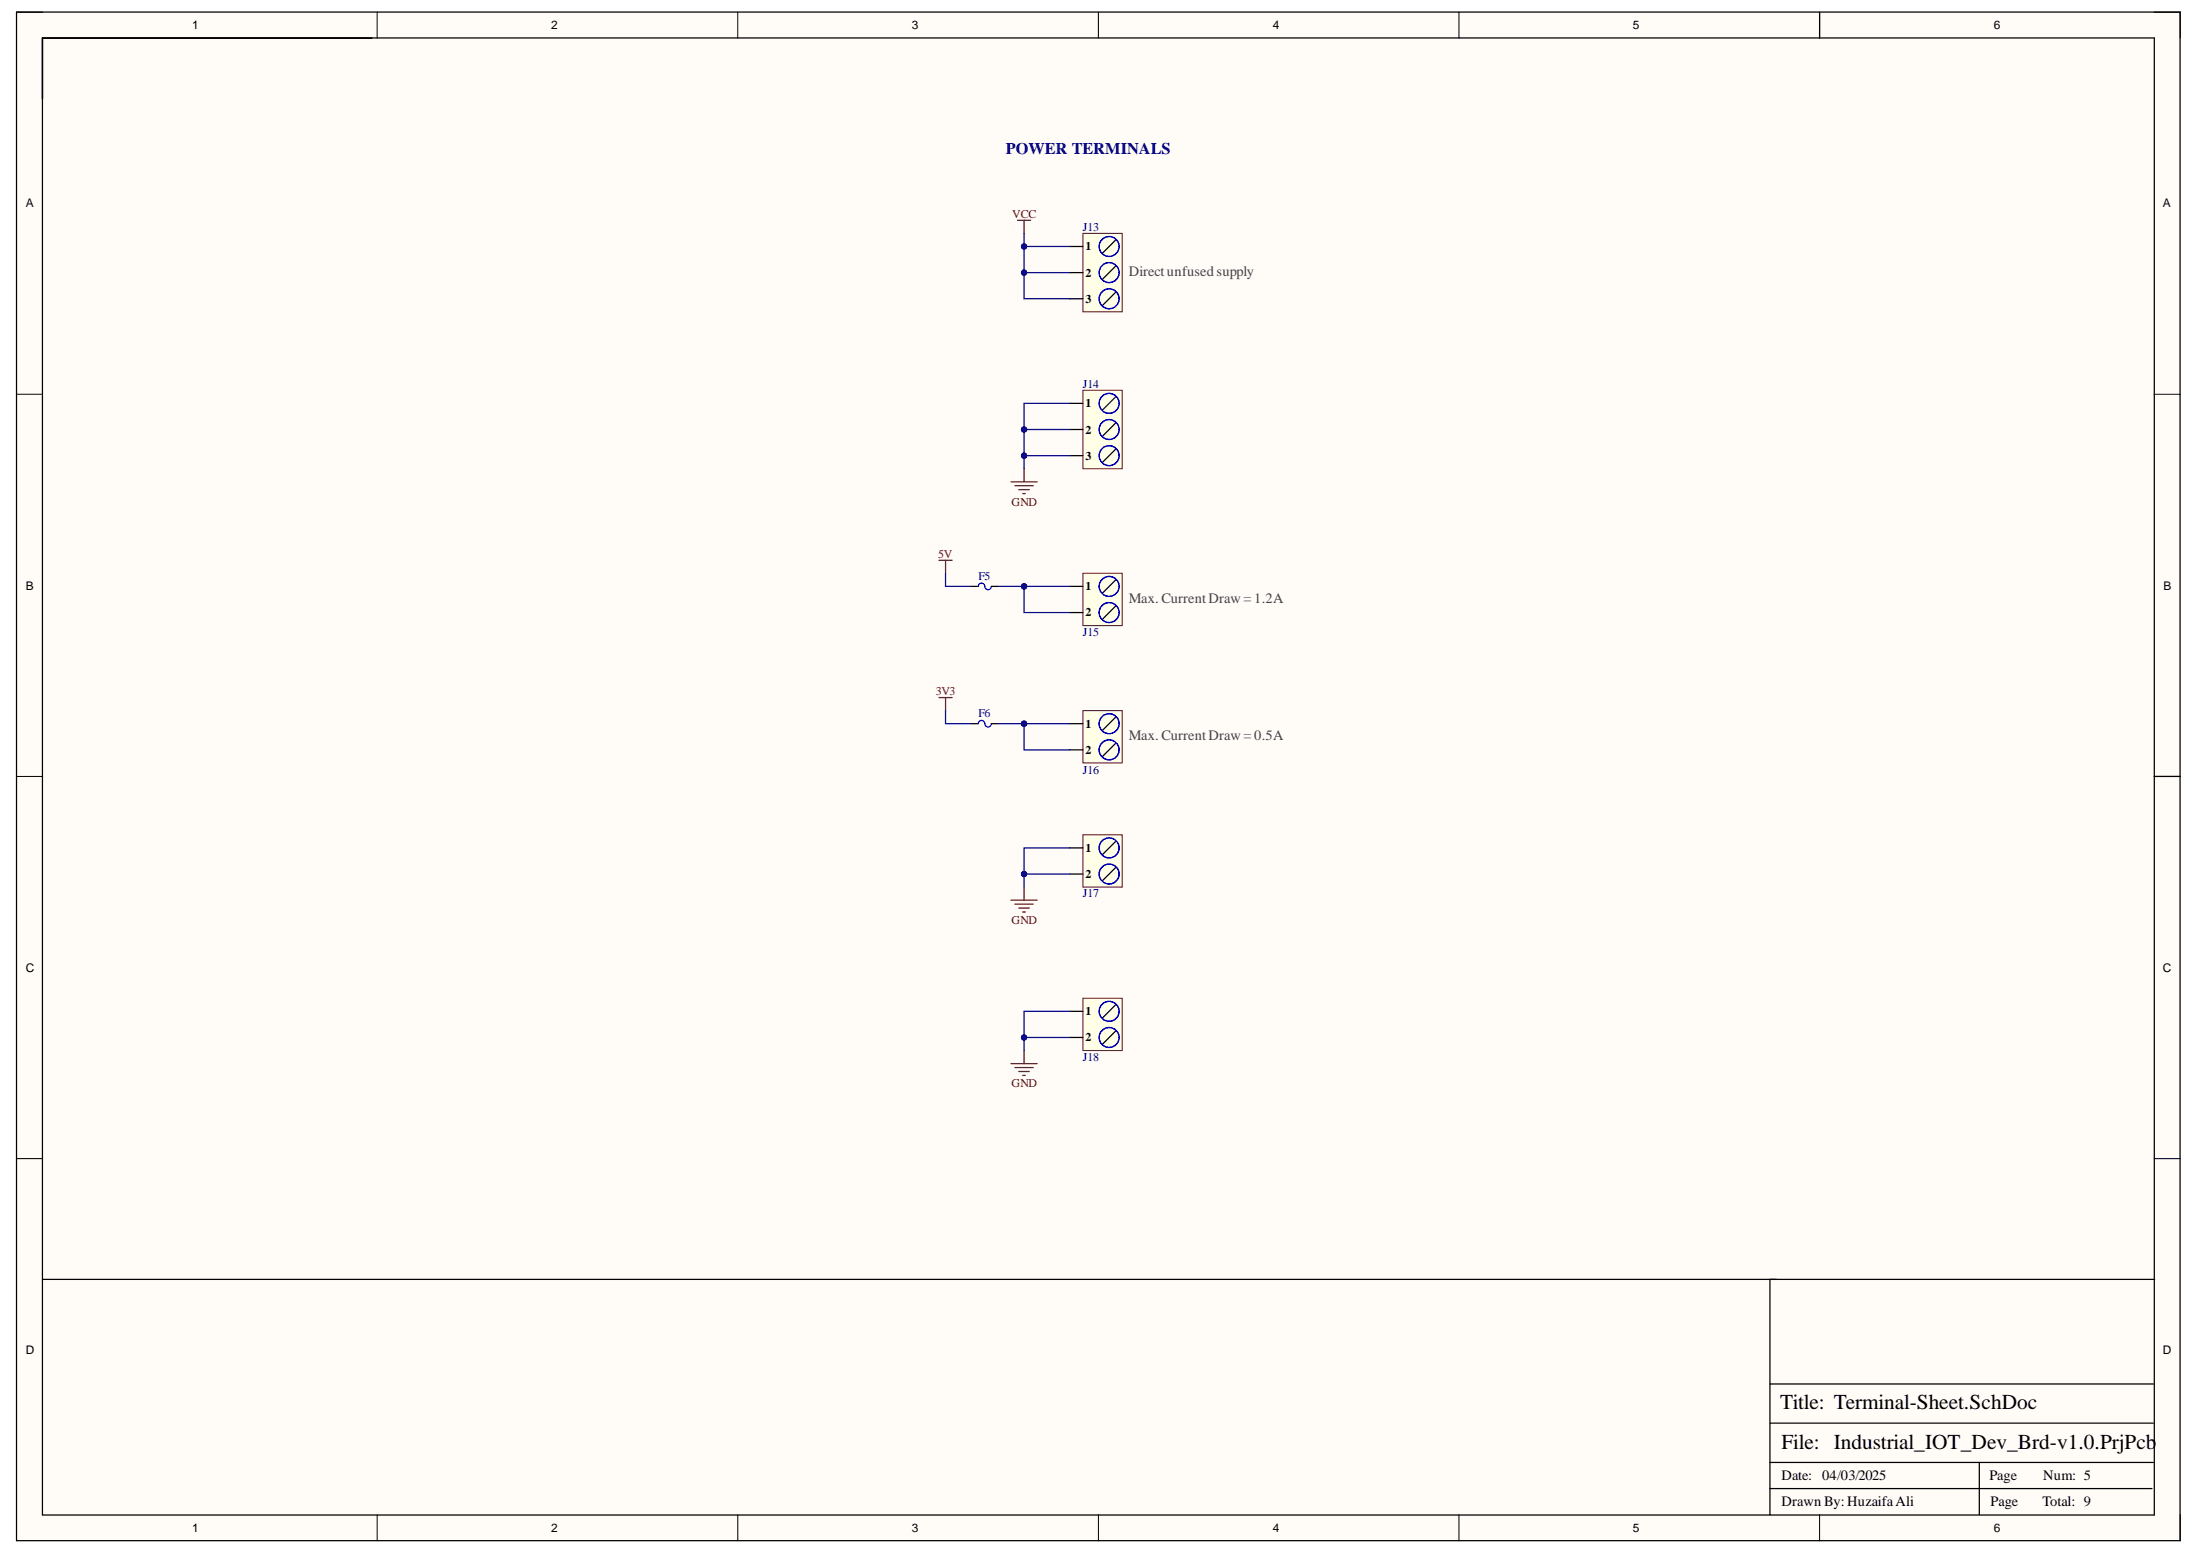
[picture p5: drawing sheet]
<svg xmlns="http://www.w3.org/2000/svg" width="297mm" height="210mm" viewBox="0 0 297 210" stroke-linecap="round" stroke-linejoin="round" font-family="sans-serif">
<g fill="#fffcf8">
<path d="M2.2 1.6h292.2v206.4h-292.2z" fill-rule="evenodd"/>
<path d="M5.8 5.2h285v199.3h-285z" fill-rule="evenodd"/>
</g>
<g fill="none" stroke="#000" stroke-width=".14">
<path d="M2.2 1.6h3.6M50.9 1.6v3.6M99.6 1.6v3.6M148.3 1.6v3.6M197 1.6v3.6M245.7 1.6v3.6M290.8 1.6h3.6v3.6M2.2 53.2h3.6M290.8 53.2h3.6M2.2 104.8h3.6M290.8 104.8h3.6M2.2 156.4h3.6"/>
<path d="M290.8 156.4h3.6M50.9 204.5v3.5M99.6 204.5v3.5M148.3 204.5v3.5M197 204.5v3.5M245.7 204.5v3.5M294.4 204.5v3.5"/>
</g>
<path d="M2.2 1.6h292.1v206.4h-292.1zM5.7 5.1h285.2v199.4h-285.2zM5.7 5.2h44.5M245.7 1.6v3.5M290.9 104.8h3.5M290.9 172.7h-51.9v31.8M239 197.4h51.7M239 192.1h51.7M239 186.8h51.7M267.2 197.4v7.1M239 200.9h51.6" fill="none" stroke="#000" stroke-width=".17"/>
<path d="M146.2 31.5h5.3v10.6h-5.3z" fill-rule="evenodd" fill="#ffffe8"/>
<path d="M146.2 31.5h5.3v10.6h-5.3z" fill="none" stroke="#800000" stroke-width=".14"/>
<path d="M144.5 33.3h1.7M144.5 36.8h1.7M150.6 32.4l-1.7 1.8M150.6 35.9l-1.7 1.8M150.6 39.4l-1.7 1.8M144.5 40.3h1.7" fill="none" stroke="#000" stroke-width=".17"/>
<g fill="none" stroke="#00f" stroke-width=".17">
<circle cx="149.8" cy="33.3" r="1.35"/>
<circle cx="149.8" cy="36.8" r="1.35"/>
<circle cx="149.8" cy="40.3" r="1.35"/>
</g>
<path d="M137.4 29.7h1.7M138.3 29.7v1.8" fill="none" stroke="#800000" stroke-width=".17"/>
<path d="M146.2 52.7h5.3v10.6h-5.3z" fill-rule="evenodd" fill="#ffffe8"/>
<path d="M146.2 52.7h5.3v10.6h-5.3z" fill="none" stroke="#800000" stroke-width=".14"/>
<path d="M144.5 54.4h1.7M144.5 58h1.7M150.6 53.6l-1.7 1.7M150.6 57.1l-1.7 1.8M144.5 61.5h1.7M150.6 60.6l-1.7 1.8" fill="none" stroke="#000" stroke-width=".17"/>
<g fill="none" stroke="#00f" stroke-width=".17">
<circle cx="149.8" cy="58" r="1.35"/>
<circle cx="149.8" cy="54.4" r="1.35"/>
<circle cx="149.8" cy="61.5" r="1.35"/>
</g>
<path d="M136.5 65h3.5M137 65.6h2.5M137.6 66.1h1.4M138.1 66.6h.3M138.3 63.3v1.7" fill="none" stroke="#800000" stroke-width=".17"/>
<path d="M146.2 77.4h5.3v7.1h-5.3z" fill-rule="evenodd" fill="#ffffe8"/>
<path d="M146.2 77.4h5.3v7.1h-5.3z" fill="none" stroke="#800000" stroke-width=".14"/>
<path d="M144.5 79.2h1.7M150.6 78.3l-1.7 1.7M144.5 82.7h1.7M150.6 81.8l-1.7 1.8" fill="none" stroke="#000" stroke-width=".17"/>
<g fill="none" stroke="#00f" stroke-width=".17">
<circle cx="149.8" cy="79.2" r="1.35"/>
<circle cx="149.8" cy="82.7" r="1.35"/>
</g>
<path d="M126.8 75.6h1.8M127.7 75.6v1.8" fill="none" stroke="#800000" stroke-width=".17"/>
<path d="M146.2 95.9h5.3v7.1h-5.3z" fill-rule="evenodd" fill="#ffffe8"/>
<path d="M146.2 95.9h5.3v7.1h-5.3z" fill="none" stroke="#800000" stroke-width=".14"/>
<path d="M144.5 97.7h1.7M150.6 96.8l-1.7 1.8M144.5 101.2h1.7M150.6 100.3l-1.7 1.8" fill="none" stroke="#000" stroke-width=".17"/>
<g fill="none" stroke="#00f" stroke-width=".17">
<circle cx="149.8" cy="97.7" r="1.35"/>
<circle cx="149.8" cy="101.2" r="1.35"/>
</g>
<path d="M126.8 94.2h1.8M127.7 94.2v1.7" fill="none" stroke="#800000" stroke-width=".17"/>
<path d="M146.2 112.7h5.3v7h-5.3z" fill-rule="evenodd" fill="#ffffe8"/>
<path d="M146.2 112.7h5.3v7h-5.3z" fill="none" stroke="#800000" stroke-width=".14"/>
<path d="M144.5 114.5h1.7M144.5 118h1.7M150.6 113.6l-1.7 1.7M150.6 117.1l-1.7 1.8" fill="none" stroke="#000" stroke-width=".17"/>
<g fill="none" stroke="#00f" stroke-width=".17">
<circle cx="149.8" cy="114.5" r="1.35"/>
<circle cx="149.8" cy="118" r="1.35"/>
</g>
<path d="M138.3 119.7v1.8M136.5 121.5h3.5M137 122h2.5M137.6 122.6h1.4M138.1 123.1h.3" fill="none" stroke="#800000" stroke-width=".17"/>
<path d="M146.2 134.8h5.3v7h-5.3z" fill-rule="evenodd" fill="#ffffe8"/>
<path d="M146.2 134.8h5.3v7h-5.3z" fill="none" stroke="#800000" stroke-width=".14"/>
<path d="M144.5 136.5h1.7M150.6 135.6l-1.7 1.8M150.6 139.2l-1.7 1.7M144.5 140h1.7M5.8 172.7h234.1" fill="none" stroke="#000" stroke-width=".17"/>
<g fill="none" stroke="#00f" stroke-width=".17">
<circle cx="149.8" cy="136.5" r="1.35"/>
<circle cx="149.8" cy="140" r="1.35"/>
</g>
<path d="M136.5 143.6h3.5M137 144.1h2.5M137.6 144.6h1.4M138.1 145.2h.3M138.3 141.8v1.8" fill="none" stroke="#800000" stroke-width=".17"/>
<path d="M138.3 36.8h6.2" fill="none" stroke="#000080" stroke-width=".17"/>
<circle cx="138.3" cy="36.8" r=".35" fill="#000080"/>
<circle cx="138.3" cy="36.8" r=".35" fill="none" stroke="#000080" stroke-width=".14"/>
<path d="M138.3 33.3h6.2" fill="none" stroke="#000080" stroke-width=".17"/>
<circle cx="138.3" cy="33.3" r=".35" fill="#000080"/>
<circle cx="138.3" cy="33.3" r=".35" fill="none" stroke="#000080" stroke-width=".14"/>
<path d="M138.3 58h6.2" fill="none" stroke="#000080" stroke-width=".17"/>
<circle cx="138.3" cy="58" r=".35" fill="#000080"/>
<circle cx="138.3" cy="58" r=".35" fill="none" stroke="#000080" stroke-width=".14"/>
<path d="M138.3 61.5h6.2" fill="none" stroke="#000080" stroke-width=".17"/>
<circle cx="138.3" cy="61.5" r=".35" fill="#000080"/>
<circle cx="138.3" cy="61.5" r=".35" fill="none" stroke="#000080" stroke-width=".14"/>
<path d="M144.5 54.4h-6.2v8.9" fill="none" stroke="#000080" stroke-width=".17"/>
<circle cx="138.3" cy="58" r=".35" fill="#000080"/>
<circle cx="138.3" cy="58" r=".35" fill="none" stroke="#000080" stroke-width=".14"/>
<circle cx="138.3" cy="61.5" r=".35" fill="#000080"/>
<circle cx="138.3" cy="61.5" r=".35" fill="none" stroke="#000080" stroke-width=".14"/>
<path d="M138.3 31.5v8.8h6.2" fill="none" stroke="#000080" stroke-width=".17"/>
<circle cx="138.3" cy="36.8" r=".35" fill="#000080"/>
<circle cx="138.3" cy="36.8" r=".35" fill="none" stroke="#000080" stroke-width=".14"/>
<circle cx="138.3" cy="33.3" r=".35" fill="#000080"/>
<circle cx="138.3" cy="33.3" r=".35" fill="none" stroke="#000080" stroke-width=".14"/>
<path d="M138.3 79.2h6.2" fill="none" stroke="#000080" stroke-width=".17"/>
<circle cx="138.3" cy="79.2" r=".35" fill="#000080"/>
<circle cx="138.3" cy="79.2" r=".35" fill="none" stroke="#000080" stroke-width=".14"/>
<path d="M138.3 97.7h6.2" fill="none" stroke="#000080" stroke-width=".17"/>
<circle cx="138.3" cy="97.7" r=".35" fill="#000080"/>
<circle cx="138.3" cy="97.7" r=".35" fill="none" stroke="#000080" stroke-width=".14"/>
<path d="M144.5 114.5h-6.2v5.2" fill="none" stroke="#000080" stroke-width=".17"/>
<circle cx="138.3" cy="118" r=".35" fill="#000080"/>
<circle cx="138.3" cy="118" r=".35" fill="none" stroke="#000080" stroke-width=".14"/>
<path d="M138.3 118h6.2" fill="none" stroke="#000080" stroke-width=".17"/>
<circle cx="138.3" cy="118" r=".35" fill="#000080"/>
<circle cx="138.3" cy="118" r=".35" fill="none" stroke="#000080" stroke-width=".14"/>
<path d="M144.5 136.5h-6.2v5.3" fill="none" stroke="#000080" stroke-width=".17"/>
<circle cx="138.3" cy="140" r=".35" fill="#000080"/>
<circle cx="138.3" cy="140" r=".35" fill="none" stroke="#000080" stroke-width=".14"/>
<path d="M138.3 140h6.2" fill="none" stroke="#000080" stroke-width=".17"/>
<circle cx="138.3" cy="140" r=".35" fill="#000080"/>
<circle cx="138.3" cy="140" r=".35" fill="none" stroke="#000080" stroke-width=".14"/>
<path d="M127.7 77.4v1.8h3.5M134.7 79.2h3.6" fill="none" stroke="#000080" stroke-width=".17"/>
<circle cx="138.3" cy="79.2" r=".35" fill="#000080"/>
<circle cx="138.3" cy="79.2" r=".35" fill="none" stroke="#000080" stroke-width=".14"/>
<path d="M138.3 79.2v3.5h6.2" fill="none" stroke="#000080" stroke-width=".17"/>
<circle cx="138.3" cy="79.2" r=".35" fill="#000080"/>
<circle cx="138.3" cy="79.2" r=".35" fill="none" stroke="#000080" stroke-width=".14"/>
<path d="M131.2 97.7h.9M133.8 97.7h.9" fill="none" stroke="#000" stroke-width=".17"/>
<path d="M132.1 97.7a.44 .44 0 0 1 .4-.5 .44 .44 0 0 1 .5 .5 .44 .44 0 0 0 .4 .4 .44 .44 0 0 0 .4-.4" fill="none" stroke="#00f" stroke-width=".17"/>
<path d="M127.7 95.9v1.8h3.5M134.7 97.7h3.6" fill="none" stroke="#000080" stroke-width=".17"/>
<circle cx="138.3" cy="97.7" r=".35" fill="#000080"/>
<circle cx="138.3" cy="97.7" r=".35" fill="none" stroke="#000080" stroke-width=".14"/>
<path d="M138.3 97.7v3.5h6.2" fill="none" stroke="#000080" stroke-width=".17"/>
<circle cx="138.3" cy="97.7" r=".35" fill="#000080"/>
<circle cx="138.3" cy="97.7" r=".35" fill="none" stroke="#000080" stroke-width=".14"/>
<path d="M131.2 79.2h.9M133.8 79.2h.9" fill="none" stroke="#000" stroke-width=".17"/>
<path d="M132.1 79.2a.44 .44 0 0 1 .4-.5 .44 .44 0 0 1 .5 .5 .44 .44 0 0 0 .4 .4 .44 .44 0 0 0 .4-.4" fill="none" stroke="#00f" stroke-width=".17"/>
<g font-size="2.9">
<text x="240.3" y="190.3">Title: Terminal-Sheet.SchDoc</text>
<text x="240.5" y="195.6">File: Industrial_IOT_Dev_Brd-v1.0.PrjPcb</text>
</g>
<text font-size="2.2" fill="#000080" x="135.8" y="20.8">POWER TERMINALS</text>
<g font-size="1.9" fill="#434343">
<text x="152.4" y="37.3">Directunfused supply</text>
<text x="152.4" y="81.4">Max. CurrentDraw = 1.2A</text>
<text x="152.4" y="99.9">Max. CurrentDraw = 0.5A</text>
</g>
<g font-size="1.9">
<text x="240.5" y="203.3">Drawn By:HuzaifaAli</text>
<text x="240.5" y="199.8">Date: 04/03/2025</text>
<text x="268.6" y="199.8">Page</text>
<text x="268.8" y="203.3">Page</text>
<text x="275.8" y="203.3">Total: 9</text>
<text x="275.9" y="199.8">Num: 5</text>
</g>
<g font-size="1.6">
<text x="26" y="4">1</text>
<text x="74.4" y="4">2</text>
<text x="123.1" y="4">3</text>
<text x="171.8" y="4">4</text>
<text x="220.5" y="4">5</text>
<text x="269.2" y="4">6</text>
<text x="3.5" y="28">A</text>
<text x="292" y="28">A</text>
<text x="146.6" y="33.8">1</text>
<text x="146.6" y="37.3">2</text>
<text x="146.6" y="40.9">3</text>
<text x="146.6" y="55">1</text>
<text x="146.6" y="58.5">2</text>
<text x="146.6" y="62.1">3</text>
<text x="3.5" y="79.6">B</text>
<text x="146.6" y="79.7">1</text>
<text x="146.6" y="83.2">2</text>
<text x="292.1" y="79.6">B</text>
<text x="146.6" y="98.3">1</text>
<text x="146.6" y="101.8">2</text>
<text x="146.6" y="115">1</text>
<text x="146.6" y="118.5">2</text>
<text x="3.5" y="131.2">C</text>
<text x="292" y="131.2">C</text>
<text x="146.6" y="137">1</text>
<text x="146.6" y="140.6">2</text>
<text x="3.5" y="182.7">D</text>
<text x="292" y="182.7">D</text>
<text x="26" y="206.8">1</text>
<text x="74.4" y="206.8">2</text>
<text x="123.1" y="206.8">3</text>
<text x="171.8" y="206.8">4</text>
<text x="220.5" y="206.8">5</text>
<text x="269.2" y="206.8">6</text>
</g>
<g font-size="1.6" fill="#800000">
<text x="136.7" y="29.4">VCC</text>
<text x="136.6" y="68.3">GND</text>
<text x="126.7" y="75.3">5V</text>
<text x="126.3" y="93.9">3V3</text>
<text x="136.6" y="124.7">GND</text>
<text x="136.6" y="146.7">GND</text>
</g>
<g font-size="1.6" fill="#000080">
<text x="146.2" y="31.2">J13</text>
<text x="146.2" y="52.4">J14</text>
<text x="132.1" y="78.3">F5</text>
<text x="146.2" y="85.9">J15</text>
<text x="132.1" y="96.8">F6</text>
<text x="146.2" y="104.4">J16</text>
<text x="146.2" y="121.1">J17</text>
<text x="146.2" y="143.3">J18</text>
</g>
</svg>
